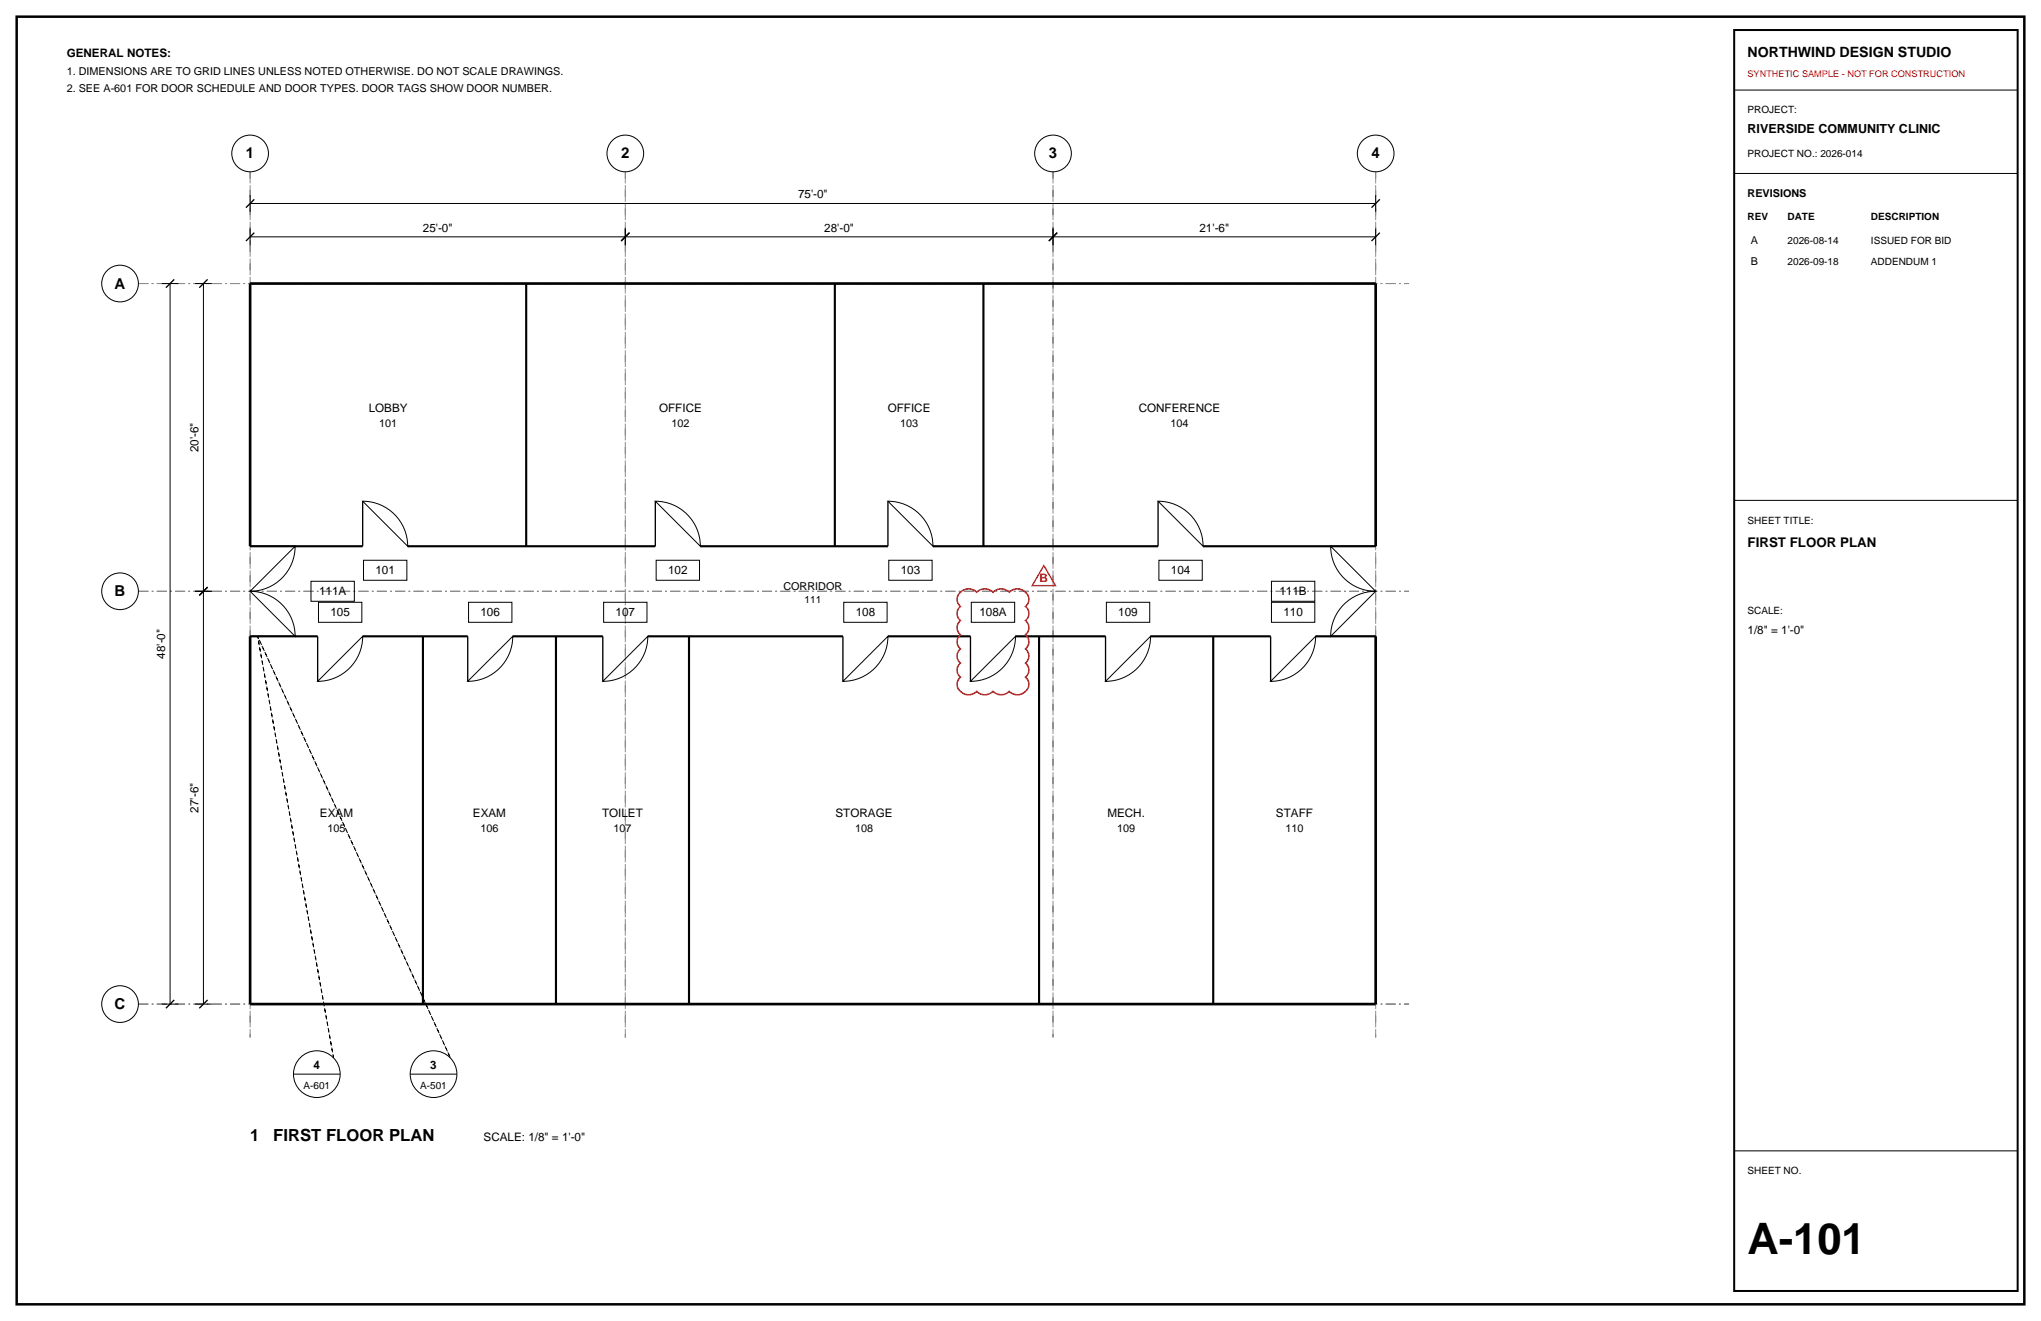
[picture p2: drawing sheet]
<svg xmlns="http://www.w3.org/2000/svg" width="432mm" height="279mm" viewBox="0 0 432 279" stroke-linecap="round" stroke-linejoin="round" font-family="sans-serif">
<path d="M3.5 3.5h424.8v272.4h-424.8z" fill="none" stroke="#000" stroke-width=".53"/>
<path d="M52.9 36.3v183.1zM132.3 36.3v183.1zM222.8 36.3v183.1zM291 36.3v183.1zM29.3 60h268.8zM29.3 125.1h268.8zM29.3 212.4h268.8z" fill="none" stroke="#8c8c8c" stroke-width=".21" stroke-dasharray="2.1 .7 .4 .7" stroke-linecap="butt"/>
<g fill="none" stroke="#000" stroke-width=".21">
<path d="M366.9 19.1h60zM366.9 36.7h60zM34.2 60h3.5zM36 60v152.4zM41.3 60h3.5zM43 60v65.1zM52.9 50.1h79.4zM52.9 48.3v3.6zM52.9 43h238.1zM52.9 41.3v3.5zM132.3 48.3v3.6zM132.3 50.1h90.5z"/>
<path d="M222.8 48.3v3.6zM222.8 50.1h68.2zM291 48.3v3.6zM291 41.3v3.5zM76.7 106a9.5 9.5 0 0 1 9.6 9.5zM76.9 118.5h9.2v4.2h-9.2zM138.6 106a9.5 9.5 0 0 1 9.6 9.5zM138.8 118.5h9.2v4.2h-9.2zM187.9 106a9.5 9.5 0 0 1 9.5 9.5zM188 118.5h9.2v4.2h-9.2zM245 106a9.5 9.5 0 0 1 9.5 9.5zM245.2 118.5h9.2v4.2h-9.2z"/>
<path d="M281.5 115.5l9.5 9.6a9.5 9.5 0 0 1-9.5-9.6zM366.9 105.8h60zM41.3 125.1h3.5zM43 125.1v87.3zM52.9 125.1l9.5-9.6a9.5 9.5 0 0 1-9.5 9.6zM52.9 125.1a9.5 9.5 0 0 1 9.5 9.5zM65.8 122.9h9.2v4.3h-9.2zM67.4 127.4h9.2v4.2h-9.2zM76.7 134.6a9.5 9.5 0 0 1-9.5 9.5zM99.1 127.4h9.2v4.2h-9.2zM108.5 134.6a9.5 9.5 0 0 1-9.5 9.5zM127.7 127.4h9.2v4.2h-9.2z"/>
<path d="M137.1 134.6a9.5 9.5 0 0 1-9.6 9.5zM178.5 127.4h9.2v4.2h-9.2zM187.9 134.6a9.5 9.5 0 0 1-9.6 9.5zM205.5 127.4h9.2v4.2h-9.2zM214.8 134.6a9.5 9.5 0 0 1-9.5 9.5zM234.1 127.4h9.1v4.2h-9.1zM243.4 134.6a9.5 9.5 0 0 1-9.5 9.5zM269 127.4h9.2v4.2h-9.2zM269 122.9h9.2v4.3h-9.2zM278.3 134.6a9.5 9.5 0 0 1-9.5 9.5zM284.7 127.5a9.5 9.5 0 0 1 6.3-2.4l-9.5 9.5a9.5 9.5 0 0 1 3.2-7.1zM34.2 212.4h3.5z"/>
<path d="M41.3 212.4h3.5zM62.1 227.2h9.9zM86.8 227.2h9.9zM366.9 243.4h60z"/>
<circle cx="52.9" cy="32.5" r="3.9"/>
<circle cx="132.3" cy="32.5" r="3.9"/>
<circle cx="222.8" cy="32.5" r="3.9"/>
<circle cx="291" cy="32.5" r="3.9"/>
<circle cx="25.4" cy="60" r="3.9"/>
<circle cx="25.4" cy="125.1" r="3.9"/>
<circle cx="25.4" cy="212.4" r="3.9"/>
<circle cx="67" cy="227.2" r="4.9"/>
<circle cx="91.7" cy="227.2" r="4.9"/>
</g>
<g fill="none" stroke="#000" stroke-width=".28">
<path d="M52 51l1.8-1.8zM52 43.9l1.8-1.7zM131.4 51l1.8-1.8zM221.9 51l1.8-1.8zM290.2 51l1.7-1.8zM290.2 43.9l1.7-1.7zM35.1 60.9l1.8-1.8zM42.2 60.9l1.7-1.8zM52.9 115.5h9.5zM76.7 106v9.5zM138.6 106v9.5zM187.9 106v9.5z"/>
<path d="M245 106v9.5zM281.5 115.5h9.5zM42.2 125.9l1.7-1.7zM52.9 134.6h9.5zM67.2 134.6v9.5zM99 134.6v9.5zM127.5 134.6v9.5zM178.3 134.6v9.5zM205.3 134.6v9.5zM233.9 134.6v9.5zM268.8 134.6v9.5zM281.5 134.6h9.5z"/>
<path d="M36.9 211.5l-1.8 1.8zM43.9 211.5l-1.7 1.8z"/>
</g>
<path d="M52.9 60h238.1zM52.9 60v55.5zM291 60v55.5zM52.9 134.6v77.8zM291 134.6v77.8zM52.9 212.4h238.1z" fill="none" stroke="#000" stroke-width=".56"/>
<g fill="none" stroke="#000" stroke-width=".45">
<path d="M111.3 60v55.5zM176.6 60v55.5zM208.1 60v55.5zM52.9 115.5h23.8zM86.3 115.5h52.3zM148.2 115.5h39.7zM197.4 115.5h47.6zM254.5 115.5h36.5zM52.9 134.6h14.3zM76.7 134.6h22.3zM89.5 134.6v77.8zM108.5 134.6h19z"/>
<path d="M117.6 134.6v77.8zM137.1 134.6h41.2zM145.8 134.6v77.8zM187.9 134.6h17.4zM214.8 134.6h19.1zM219.8 134.6v77.8zM243.4 134.6h25.4zM256.7 134.6v77.8zM278.3 134.6h12.7z"/>
</g>
<path d="M54.5 134.6l16.1 89.1zM54.5 134.6l40.7 89.1z" fill="none" stroke="#000" stroke-width=".21" stroke-dasharray=".7 .7" stroke-linecap="butt"/>
<path d="M366.9 6.4h60v266.6h-60z" fill="none" stroke="#000" stroke-width=".42"/>
<path d="M203.2 125.3a2.41 2.41 0 0 1 3.4 0 2.41 2.41 0 0 1 3.5 0 2.41 2.41 0 0 1 3.4 0 2.39 2.39 0 0 1 2.8-.5 2.39 2.39 0 0 1 1.3 2.5l-.6 1a1.91 1.91 0 0 1 0 3 1.91 1.91 0 0 1 0 3 1.91 1.91 0 0 1 0 2.9 1.91 1.91 0 0 1 0 3 1.91 1.91 0 0 1 0 3 2.23 2.23 0 0 1 .2 2.9 2.23 2.23 0 0 1-2.8 .7l-.9-.6a2.41 2.41 0 0 1-3.4 0 2.41 2.41 0 0 1-3.5 0 2.39 2.39 0 0 1-2.7 .5 2.39 2.39 0 0 1-1.3-2.5l.6-1a1.91 1.91 0 0 1 0-3 1.91 1.91 0 0 1 0-3 1.91 1.91 0 0 1 0-2.9 1.91 1.91 0 0 1 0-3 1.91 1.91 0 0 1 0-3 1.91 1.91 0 0 1 0-3z" fill="none" stroke="#d90d0d" stroke-width=".32"/>
<path d="M220.8 119.6l2.5 4.3h-4.9z" fill="none" stroke="#d90d0d" stroke-width=".28"/>
<text font-size="9.2" x="369.7" y="265.3">A-101</text>
<g font-size="3.5">
<text x="52.9" y="241.3">1</text>
<text x="57.8" y="241.3">FIRST FLOOR PLAN</text>
</g>
<g font-size="3.2">
<text x="52" y="33.5">1</text>
<text x="131.4" y="33.5">2</text>
<text x="221.9" y="33.5">3</text>
<text x="290.2" y="33.5">4</text>
<text x="24.3" y="61">A</text>
<text x="24.3" y="126.1">B</text>
<text x="24.3" y="213.4">C</text>
</g>
<text font-size="3" x="369.7" y="12">NORTHWIND DESIGN STUDIO</text>
<text font-size="2.8" x="369.7" y="115.7">FIRST FLOOR PLAN</text>
<text font-size="2.6" x="369.7" y="28.2">RIVERSIDE COMMUNITY CLINIC</text>
<g font-size="2.5">
<text x="14.1" y="12">GENERAL NOTES:</text>
<text x="168.8" y="42">75'-0&quot;</text>
<text x="89.5" y="49">25'-0&quot;</text>
<text x="174.4" y="49">28'-0&quot;</text>
<text x="253.8" y="49">21'-6&quot;</text>
<text x="78" y="87">LOBBY</text>
<text x="139.4" y="87">OFFICE</text>
<text x="187.8" y="87">OFFICE</text>
<text x="240.9" y="87">CONFERENCE</text>
<text x="42" y="95.7" transform="rotate(-90 42 95.7)">20'-6&quot;</text>
<text x="67.5" y="125.9">111A</text>
<text x="79.4" y="121.5">101</text>
<text x="141.3" y="121.5">102</text>
<text x="190.6" y="121.5">103</text>
<text x="247.7" y="121.5">104</text>
<text x="270.7" y="125.9">111B</text>
<text x="69.9" y="130.4">105</text>
<text x="101.7" y="130.4">106</text>
<text x="130.2" y="130.4">107</text>
<text x="181" y="130.4">108</text>
<text x="207.2" y="130.4">108A</text>
<text x="236.6" y="130.4">109</text>
<text x="271.5" y="130.4">110</text>
<text x="369.7" y="134.1">1/8&quot; = 1'-0&quot;</text>
<text x="34.9" y="139.3" transform="rotate(-90 34.9 139.3)">48'-0&quot;</text>
<text x="42" y="171.9" transform="rotate(-90 42 171.9)">27'-6&quot;</text>
<text x="67.7" y="172.8">EXAM</text>
<text x="100" y="172.8">EXAM</text>
<text x="127.4" y="172.8">TOILET</text>
<text x="176.8" y="172.8">STORAGE</text>
<text x="234.3" y="172.8">MECH.</text>
<text x="269.9" y="172.8">STAFF</text>
<text x="66.3" y="226.1">4</text>
<text x="91" y="226.1">3</text>
<text x="102.3" y="241.3">SCALE: 1/8&quot; = 1'-0&quot;</text>
</g>
<text font-size="2.5" fill="#d90d0d" x="219.9" y="123.2">B</text>
<g font-size="2.3">
<text x="14.1" y="15.9">1. DIMENSIONS ARE TO GRID LINES UNLESS NOTED OTHERWISE. DO NOT SCALE DRAWINGS.</text>
<text x="14.1" y="19.4">2. SEE A-601 FOR DOOR SCHEDULE AND DOOR TYPES. DOOR TAGS SHOW DOOR NUMBER.</text>
<text x="369.7" y="41.6">REVISIONS</text>
<text x="370.4" y="51.5">A</text>
<text x="370.4" y="56.1">B</text>
<text x="80.2" y="90.2">101</text>
<text x="142.1" y="90.2">102</text>
<text x="190.4" y="90.2">103</text>
<text x="247.6" y="90.2">104</text>
<text x="165.7" y="124.7">CORRIDOR</text>
<text x="69.3" y="175.9">105</text>
<text x="101.6" y="175.9">106</text>
<text x="129.8" y="175.9">107</text>
<text x="180.9" y="175.9">108</text>
<text x="236.3" y="175.9">109</text>
<text x="271.9" y="175.9">110</text>
</g>
<g font-size="2.1">
<text x="369.7" y="24">PROJECT:</text>
<text x="369.7" y="33.2">PROJECT NO.: 2026-014</text>
<text x="369.7" y="46.6">REV</text>
<text x="378.2" y="46.6">DATE</text>
<text x="395.8" y="46.6">DESCRIPTION</text>
<text x="378.2" y="51.5">2026-08-14</text>
<text x="395.8" y="51.5">ISSUED FOR BID</text>
<text x="378.2" y="56.1">2026-09-18</text>
<text x="395.8" y="56.1">ADDENDUM 1</text>
<text x="369.7" y="110.8">SHEET TITLE:</text>
<text x="170.2" y="127.5">111</text>
<text x="369.7" y="129.8">SCALE:</text>
<text x="64.2" y="230.4">A-601</text>
<text x="88.9" y="230.4">A-501</text>
<text x="369.7" y="248.4">SHEET NO.</text>
</g>
<text font-size="1.9" fill="#d90d0d" x="369.7" y="16.2">SYNTHETIC SAMPLE - NOT FOR CONSTRUCTION</text>
</svg>
